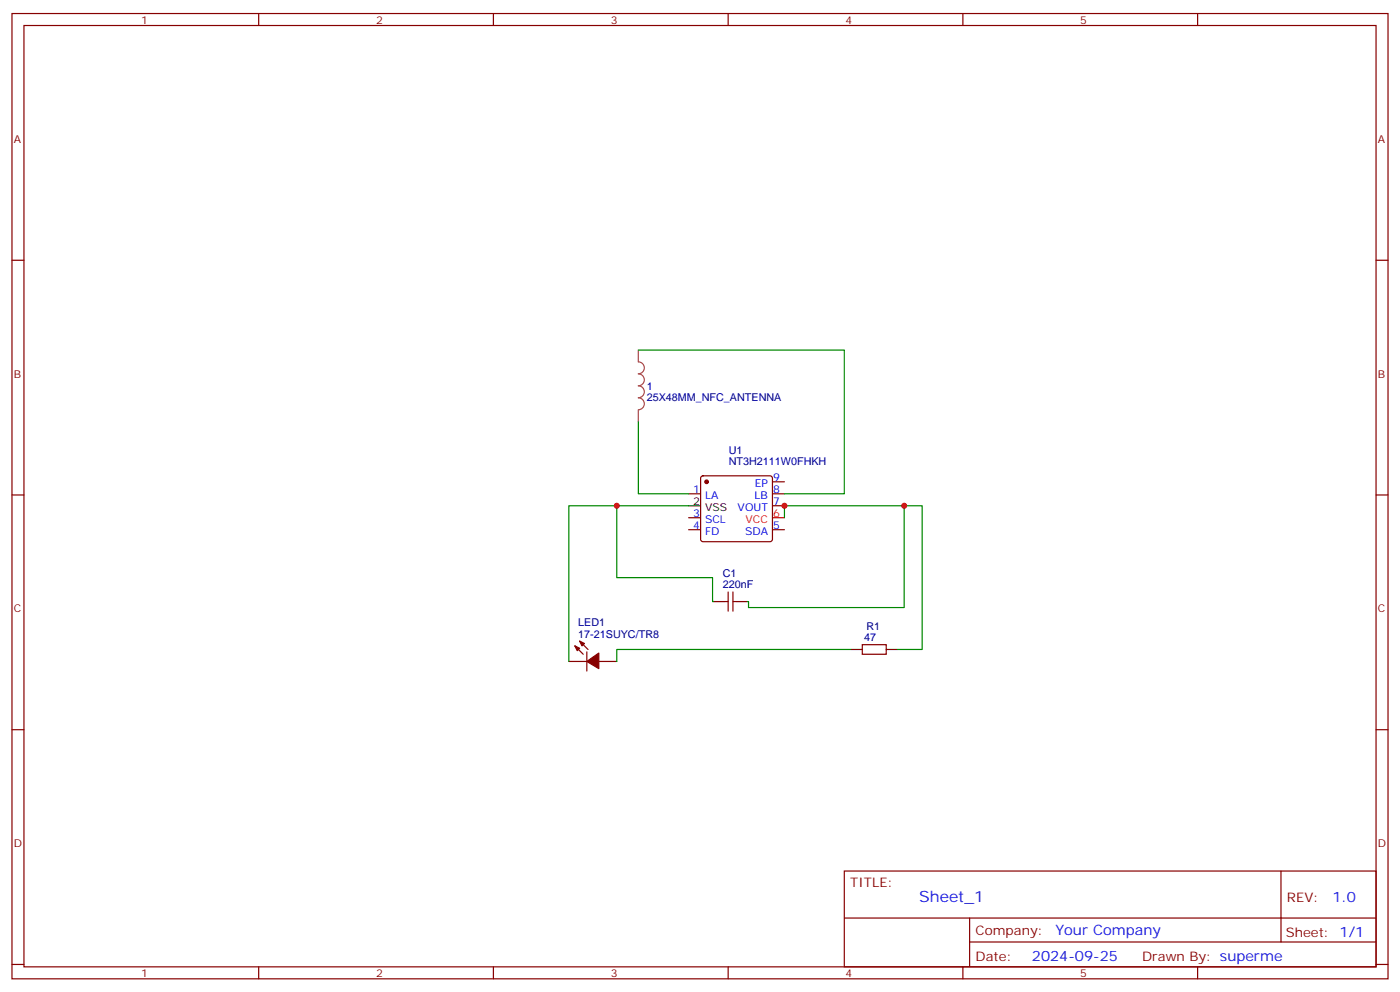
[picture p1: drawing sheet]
<svg xmlns="http://www.w3.org/2000/svg" width="412mm" height="292mm" viewBox="0 0 412 292" stroke-linecap="round" stroke-linejoin="round" font-family="sans-serif">
<g fill="none" stroke="#870000" stroke-width=".35">
<path d="M3.5 4h405.4v284.3h-405.4zM7.1 7.5h398.2v277.3h-398.2zM76.2 4v3.5M145.3 4v3.5M214.5 4v3.5M283.6 4v3.5M352.8 4v3.5M3.5 76.7h3.6M405.3 76.7h3.6M3.5 145.8h3.6M202.8 145.5h3.6M202.8 156h3.6"/>
<path d="M202.8 152.5h3.6M206.6 140.4l.5-.2h19.7l.5 .2 .2 .5v18l-.2 .5-.5 .2h-19.7l-.5-.3-.2-.4v-18zM227.5 141.9h3.6M227.5 145.5h3.6M227.5 149h3.6M227.5 156h3.6M405.3 145.8h3.6M213.4 177.2h1.1M214.5 174.4v5.6M215.9 174.4v5.6M215.9 177.2h1.1M167.6 194.8h5.3"/>
<path d="M169.3 190.3l2.5 2.4M170.7 188.8l2.5 2.5M172.9 192v5.7M176.4 194.8h5.3M254 189.9h7.1v2.8h-7.1zM3.5 214.9h3.6M405.3 214.9h3.6M248.7 256.6h156.6v28.2h-156.6zM377.3 256.6v20.9M248.7 270.4h156.5M285.6 277.5h119.6M285.6 270.4v14.1"/>
<path d="M3.5 284.1h3.6M76.2 284.8v3.5M145.3 284.8v3.5M214.5 284.8v3.5M283.6 284.8v3.5M352.8 284.8v3.5M405.3 284.1h3.6"/>
</g>
<path d="M227.5 152.5h3.6" fill="none" stroke="#f00" stroke-width=".35"/>
<path d="M202.8 149h3.6M209.9 177.2h3.5M217 177.2h3.5M250.5 191.3h3.5M261.1 191.3h3.5" fill="none" stroke="#000" stroke-width=".35"/>
<g fill="#870000" stroke="#870000" stroke-width=".35">
<path d="M169.3 190.3l1.4 .7-.7 .7z"/>
<path d="M170.7 188.8l1.5 .7-.8 .8z"/>
<path d="M172.9 194.8l3.5-2.4v4.6z"/>
<circle cx="208.1" cy="141.9" r=".53"/>
</g>
<path d="M188 103.1h60.7v42.4h-17.6M188 124.3v21.2h14.8M181.7 149h-14.1v45.8M202.8 149h-21.1v21.1h28.2v7.1M231.1 152.5v-3.5h35.2v30h-45.8v-1.8M266.3 149h5.3v42.3h-7M250.5 191.3h-68.8v3.5" fill="none" stroke="#008700" stroke-width=".35"/>
<path d="M188 103.1v3.5a1.76 1.76 0 0 1 1.8 1.8 1.76 1.76 0 0 1-1.8 1.7 1.76 1.76 0 0 1 1.8 1.8 1.76 1.76 0 0 1-1.8 1.7 1.76 1.76 0 0 1 1.8 1.8 1.76 1.76 0 0 1-1.8 1.8 1.76 1.76 0 0 1 1.8 1.7 1.76 1.76 0 0 1-1.8 1.8M188 120.8v3.5" fill="none" stroke="#a64a4a" stroke-width=".35"/>
<g fill="#c00">
<circle cx="231.1" cy="149" r=".88"/>
<circle cx="266.3" cy="149" r=".88"/>
<circle cx="181.7" cy="149" r=".88"/>
</g>
<text font-size="4.6" fill="#00f" x="270.8" y="265.6">Sheet_1</text>
<g font-size="4.2" fill="#00f">
<text x="392.5" y="265.8">1.0</text>
<text x="310.9" y="275.4">Your Company</text>
<text x="304" y="283.2">2024-09-25</text>
</g>
<g font-size="3.9" fill="#800">
<text x="250.5" y="261.2">TITLE:</text>
<text x="379.1" y="265.8">REV:</text>
<text x="287.4" y="275.4">Company:</text>
<text x="378.7" y="276">Sheet: 1/1</text>
<text x="287.4" y="283">Date:</text>
<text x="336.4" y="283.1">Drawn By: superme</text>
</g>
<g font-size="3.2" fill="#800">
<text x="41.6" y="7">1</text>
<text x="110.8" y="7">2</text>
<text x="179.9" y="7">3</text>
<text x="249.1" y="7">4</text>
<text x="318.2" y="7">5</text>
<text x="4.1" y="42.1">A</text>
<text x="405.9" y="42.1">A</text>
<text x="4.1" y="111.2">B</text>
<text x="405.9" y="111.2">B</text>
<text x="4.1" y="180.4">C</text>
<text x="405.9" y="180.4">C</text>
<text x="4.1" y="249.5">D</text>
<text x="405.9" y="249.5">D</text>
<text x="41.6" y="287.8">1</text>
<text x="110.8" y="287.8">2</text>
<text x="179.9" y="287.8">3</text>
<text x="249.1" y="287.8">4</text>
<text x="318.2" y="287.8">5</text>
</g>
<g font-size="3.2" fill="#000080">
<text x="190.5" y="118">25X48MM_NFC_ANTENNA</text>
<text x="190.5" y="114.8">1</text>
<text x="214.7" y="137">NT3H2111W0FHKH</text>
<text x="214.7" y="133.7">U1</text>
<text x="212.9" y="173.3">220nF</text>
<text x="212.9" y="170">C1</text>
<text x="170.3" y="184.4">LED1</text>
<text x="255.3" y="185.5">R1</text>
<text x="170.3" y="187.8">17-21SUYC/TR8</text>
<text x="254.5" y="188.9">47</text>
</g>
<g font-size="3.2" fill="#00f">
<text x="222.3" y="143.3">EP</text>
<text x="227.7" y="141.6">9</text>
<text x="204.2" y="145.1">1</text>
<text x="207.7" y="146.9">LA</text>
<text x="222.3" y="146.9">LB</text>
<text x="227.7" y="145.1">8</text>
<text x="227.7" y="148.6">7</text>
<text x="204.2" y="155.7">4</text>
<text x="204.2" y="152.2">3</text>
<text x="207.7" y="153.9">SCL</text>
<text x="217.3" y="150.4">VOUT</text>
<text x="227.7" y="155.7">5</text>
<text x="207.7" y="157.4">FD</text>
<text x="219.5" y="157.4">SDA</text>
</g>
<g font-size="3.2">
<text x="204.2" y="148.6">2</text>
<text x="207.7" y="150.4">VSS</text>
</g>
<g font-size="3.2" fill="#f00">
<text x="219.6" y="153.9">VCC</text>
<text x="227.7" y="152.2">6</text>
</g>
</svg>
